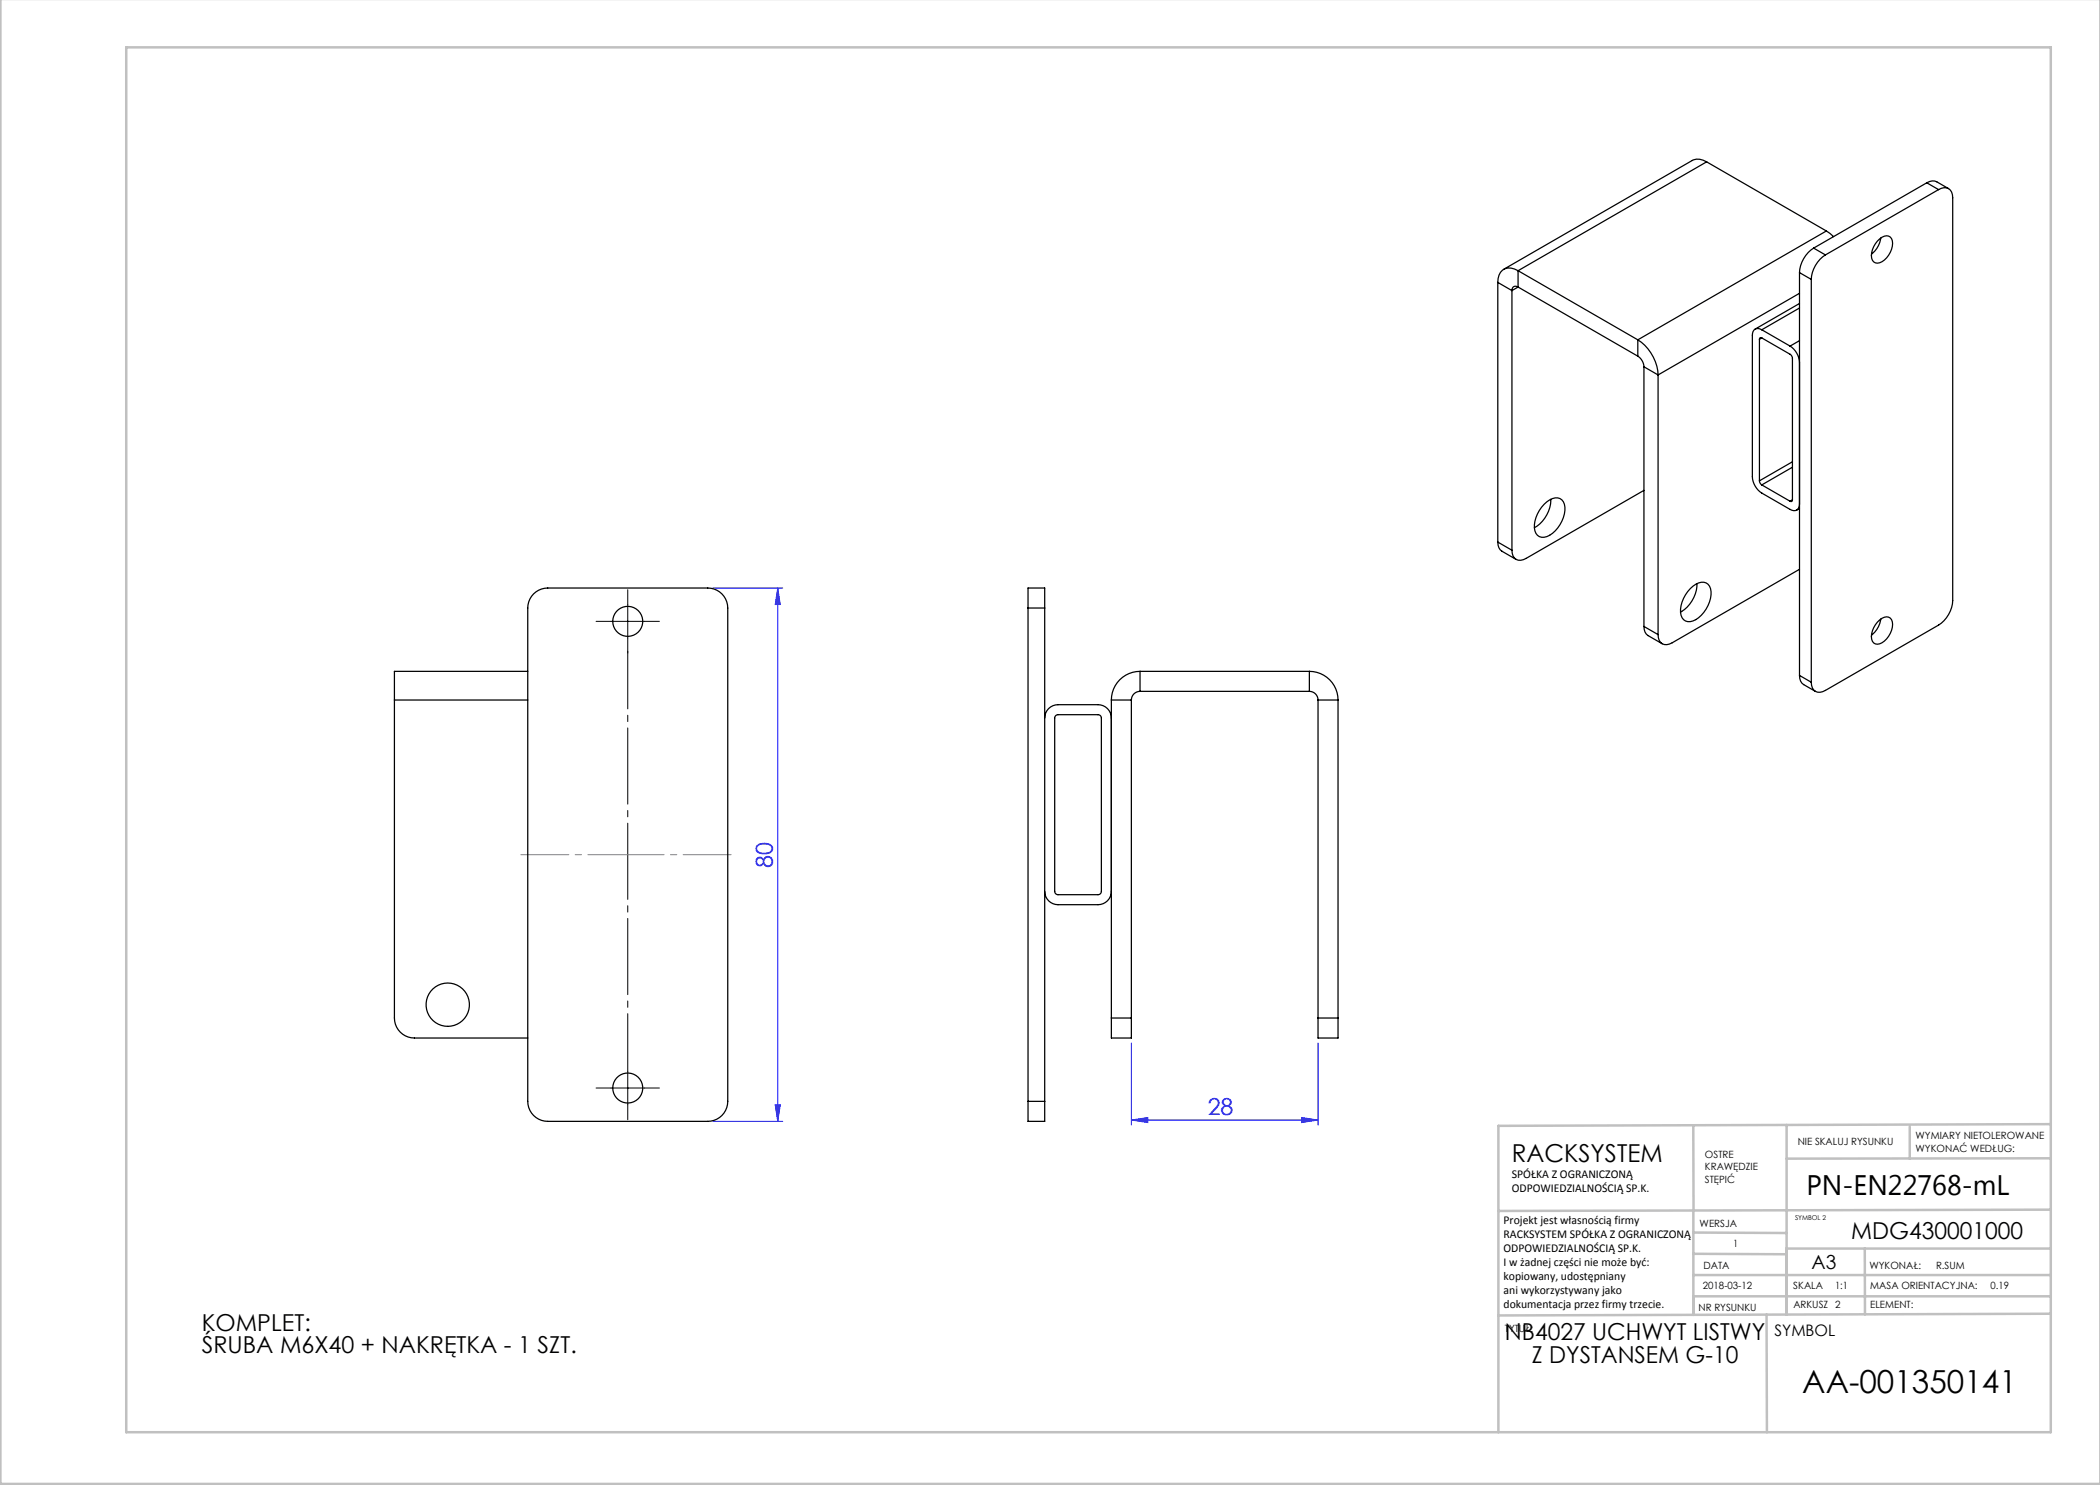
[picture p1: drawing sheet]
<svg xmlns="http://www.w3.org/2000/svg" width="420mm" height="297mm" viewBox="0 0 420 297" stroke-linecap="round" stroke-linejoin="round" font-family="sans-serif">
<path d="M142.5 117.6h14M155.5 117.6v106.7M155.5 117.6l.6 3.3h-1.1zM226.3 208.6v16.4M263.6 208.6v16.4M142.5 224.3h14M155 221h1.1l-.6 3.3zM226.3 224l3.3-.5v1zM226.3 224h37.3M260.3 223.5l3.3 .5-3.3 .5z" fill="none" stroke="#00f" stroke-width=".2"/>
<path d="M122.2 124.3h-3M125.5 120.9v-3M125.5 127.6v3M128.9 124.3h3M122.2 217.6h-3M128.9 217.6h3M125.5 220.9v3" fill="none" stroke="#000" stroke-width=".2" stroke-dasharray="15.2 1.3 1.3 1.3"/>
<path d="M125.5 214.3v-84.1" fill="none" stroke="#000" stroke-width=".2" stroke-dasharray="15.2 1.3 1.3 1.3" stroke-dashoffset="3.7"/>
<path d="M122.2 124.3h6.7M125.5 120.9v6.7M122.2 217.6h6.7M125.5 214.3v6.6" fill="none" stroke="#000" stroke-width=".2"/>
<path d="M146.2 170.9h-42" fill="none" stroke="#808080" stroke-width=".2" stroke-dasharray="15.2 1.3 1.3 1.3" stroke-dashoffset="5.6"/>
<g fill="none" stroke="#c0c0c0" stroke-width=".5">
<path d="M.1 -.1v296.9h419.9M25.2 9.5h385v276.9h-385zM338.7 225.2v16.9M357.3 225v37.9M382 225.4v6.3M410.1 224.8l-110.4 .4v61.2M410.1 231.7h-52.8M338.7 259.3h71.5M338.7 255h71.5M338.7 250.8l18.6 .1M338.7 246.5l18.6 .1M338.7 242.1v20.9"/>
<path d="M373 249.7v13.2M410.1 241.9l-110.4 .3M410.2 249.7h-52.9v13.2M353.3 262.9l.1 23.5M410.2 262.7l-110.5 .4"/>
</g>
<g fill="#00f">
<path d="M226.3 224l3.3-.5v1zM260.3 223.5l3.3 .5-3.3 .5z"/>
<path d="M155.5 117.6l.6 3.3h-1.1zM155 221h1.1l-.6 3.3z"/>
</g>
<g fill="none" stroke="#000" stroke-width=".25">
<path d="M341.3 32.4a2.93 2.93 0 0 0-2.8-.3l-37.8 21.8M341.3 32.4l-37.7 21.7M341.3 32.4l24 13.8M385.4 36.6a2 2 0 0 1 2-.2l2.3 1.3M385.4 36.6l2.3 1.3M385.4 36.6l-22.7 13M387.7 37.9a1.72 1.72 0 0 1 2-.2 1.72 1.72 0 0 1 .8 1.9v80.5a6.3 6.3 0 0 1-2.8 4.9l-22.6 13.1a1.72 1.72 0 0 1-2 .2 1.72 1.72 0 0 1-.8-1.9M387.7 37.9l-22.6 13.1M299.6 56.5l2.8 1.6M299.6 56.5v51.9M302.4 58.1v51.9M303.6 54.1a2.43 2.43 0 0 0-3.8 .9l-.2 1.5"/>
<path d="M303.6 57.4a.75 .75 0 0 0-.9-.1 .75 .75 0 0 0-.3 .8M303.6 54.1v3.3M303.6 54.1l24 13.9M303.6 57.4l24 13.8M303.6 57.4l-1.2 .7M359.9 54.5v80.6M359.9 54.5l2.4 1.4M359.9 58.7l-28.3 16.3M362.3 55.9v80.5M362.7 49.6a6.3 6.3 0 0 0-2.8 4.9M362.7 49.6l2.4 1.4M365.1 51a6.3 6.3 0 0 0-2.8 4.9"/>
<path d="M365.3 46.2l1.4 1.1M365.3 46.2l-37.7 21.8M375.5 48.2a1.96 1.96 0 0 1 2.6-.8 2.69 2.69 0 0 1 0 3.1 3.2 3.2 0 0 1-3 2.1 1.96 1.96 0 0 1-.6-2.7zM376.1 47.6v.3a4.9 4.9 0 0 1-1.8 2.9M327.6 68a8.9 8.9 0 0 1 4 7M327.6 71.2a2.71 2.71 0 0 1 1.2 2.2M327.6 68v3.2M328.8 73.4l2.8 1.6M328.8 73.4v51.9M331.6 75v51.9M351.9 67.9v28.3M352.4 66a1.15 1.15 0 0 0-1.4-.2 1.15 1.15 0 0 0-.5 1.2v28.4a4.2 4.2 0 0 0 1.9 3.2l5.6 3.3a1.15 1.15 0 0 0 1.3 .1 1.15 1.15 0 0 0 .6-1.2"/>
<path d="M352.4 67.6a.29 .29 0 0 0-.4 0 .29 .29 0 0 0-.1 .3M352.4 67.6l5.6 3.3 .5 .7v28.4M352.4 66l5.6 3.2M352.4 67.6l-.5 .3M358 69.2a4.2 4.2 0 0 1 1.9 3.3M359.9 60.7l-8.9 5.1M359.9 68.1l-1.9 1.1M359.9 61.6l-7.5 4.4M310.2 99.9a6.6 6.6 0 0 1-3.3 5.6M328.8 98.1l-23.6 13.6a1.72 1.72 0 0 1-2 .2 1.72 1.72 0 0 1-.8-1.9M351.9 96.2l.1 .4 .4 .4M352.4 97l5.6 3.2"/>
<path d="M358.5 100a.29 .29 0 0 1-.2 .3 .29 .29 0 0 1-.3-.1M358.5 92.4l-6.6 3.8M358.5 100l-.5 .2M358.5 93.4l-6.1 3.6M106.7 118.8a4 4 0 0 1 2.9-1.2h31.9a4 4 0 0 1 4 4v98.7a4 4 0 0 1-4 4h-31.9a4 4 0 0 1-4.1-4v-98.7a4 4 0 0 1 1.2-2.8zM299.6 108.4a2 2 0 0 0 .8 1.8l2.8 1.7M299.6 108.4l2.8 1.6M308.8 100.9a3 3 0 0 1 3.2-1.2 2.61 2.61 0 0 1 .9 3.1 6.1 6.1 0 0 1-4.1 4.7 1.73 1.73 0 0 1-1.9-1.9 6.5 6.5 0 0 1 1.9-4.7zM338.1 117.7a2.99 2.99 0 0 1 3.1-1.1 2.61 2.61 0 0 1 .9 3.1 6.1 6.1 0 0 1-4 4.6 1.73 1.73 0 0 1-2-1.8 6.5 6.5 0 0 1 2-4.8zM339.4 116.7a6.6 6.6 0 0 1-3.3 5.7M359.9 113.9l-25.5 14.7a1.72 1.72 0 0 1-2 .2 1.72 1.72 0 0 1-.8-1.9M359.9 101.7l-.6 .3"/>
<path d="M105.5 134.3h-26.6v5.7M205.6 121.6v-4h3.3v4M205.6 121.6v98.7M205.6 121.6h3.3M208.9 121.6v98.7M228 134.3a5.7 5.7 0 0 0-5.7 5.7M228 138.3a1.73 1.73 0 0 0-1.7 1.7M228 134.3h33.9M228 134.3v4M228 138.3h33.9M261.9 138.3a1.73 1.73 0 0 1 1.7 1.7M261.9 134.3a5.7 5.7 0 0 1 5.7 5.7"/>
<path d="M261.9 134.3v4M328.8 125.3a2 2 0 0 0 .8 1.8l2.8 1.7M328.8 125.3l2.8 1.6M359.9 135.1a2 2 0 0 0 .8 1.8l2.4 1.4M359.9 135.1l2.4 1.3M375.5 124.4a1.96 1.96 0 0 1 2.6-.8 2.69 2.69 0 0 1 0 3.1 3.2 3.2 0 0 1-3 2.1 1.96 1.96 0 0 1-.6-2.7zM376.1 123.8v.3a4.9 4.9 0 0 1-1.8 2.9M78.9 140v63.6a4 4 0 0 0 4 4h22.6M78.9 140h26.6M208.9 143.6a2.67 2.67 0 0 1 2.7-2.7h8a2.67 2.67 0 0 1 2.7 2.7M211.1 143.1l.5-.2h8a.67 .67 0 0 1 .7 .7v34.7a.67 .67 0 0 1-.7 .6h-8a.67 .67 0 0 1-.7-.6v-34.7zM222.3 140h4"/>
<path d="M222.3 140v63.6M226.3 140v63.6M263.6 140h4M263.6 140v63.6M267.6 140v63.6M208.9 178.3a2.67 2.67 0 0 0 2.7 2.6h8a2.67 2.67 0 0 0 2.7-2.6M222.3 203.6v4h4v-4M222.3 203.6h4M263.6 203.6v4h4v-4M263.6 203.6h4M205.6 220.3v4h3.3v-4M205.6 220.3h3.3"/>
<circle cx="125.5" cy="124.3" r="3"/>
<circle cx="89.5" cy="200.9" r="4.3"/>
<circle cx="125.5" cy="217.6" r="3"/>
</g>
<text font-size="6.3" x="360.5" y="278.5">AA-001350141</text>
<text font-size="5.6" x="361.3" y="239.1">PN-EN22768-mL</text>
<text font-size="4.9" x="302.4" y="232.4">RACKSYSTEM</text>
<g font-size="4.7" fill="#00f">
<text x="154.5" y="173.5" transform="rotate(-90 154.5 173.5)">80</text>
<text x="241.5" y="223">28</text>
</g>
<g font-size="4.7">
<text x="370.2" y="247.8">MDG430001000</text>
<text x="40.4" y="266.1">KOMPLET:</text>
<text x="301" y="268.1">NB4027 UCHWYT LISTWY</text>
<text x="40.4" y="270.7">ŚRUBA M6X40 + NAKRĘTKA - 1 SZT.</text>
<text x="306.4" y="272.6">Z DYSTANSEM G-10</text>
</g>
<text font-size="3.9" x="362.3" y="253.8">A3</text>
<text font-size="3.2" x="354.9" y="267.2">SYMBOL</text>
<g font-size="2.4">
<text x="302.4" y="235.6">SPÓŁKA Z OGRANICZONĄ</text>
<text x="302.4" y="238.4">ODPOWIEDZIALNOŚCIĄ SP.K.</text>
<text x="300.7" y="244.7">Projekt jest własnością firmy</text>
<text x="300.7" y="247.5">RACKSYSTEM SPÓŁKA Z OGRANICZONĄ</text>
<text x="300.7" y="250.3">ODPOWIEDZIALNOŚCIĄ SP.K.</text>
<text x="300.7" y="253.1">I w żadnej części nie może być:</text>
<text x="300.7" y="256">kopiowany, udostępniany</text>
<text x="300.7" y="258.8">ani wykorzystywany jako</text>
<text x="300.7" y="261.6">dokumentacja przez firmy trzecie.</text>
</g>
<g font-size="2">
<text x="383.1" y="227.9">WYMIARY NIETOLEROWANE</text>
<text x="341" y="231.6">OSTRE</text>
<text x="359.5" y="228.9">NIE SKALUJ RYSUNKU</text>
<text x="383.1" y="230.4">WYKONAĆ WEDŁUG:</text>
<text x="341" y="234.1">KRAWĘDZIE</text>
<text x="341" y="236.6">STĘPIĆ</text>
<text x="339.9" y="245.4">WERSJA</text>
<text x="346.6" y="249.5">1</text>
<text x="340.6" y="257.7">2018-03-12</text>
<text x="340.7" y="253.8">DATA</text>
<text x="358.7" y="257.7">SKALA</text>
<text x="367" y="257.7">1:1</text>
<text x="373.9" y="253.8">WYKONAŁ:</text>
<text x="374.1" y="257.7">MASA ORIENTACYJNA:</text>
<text x="387.2" y="253.8">R.SUM</text>
<text x="398.1" y="257.7">0.19</text>
<text x="339.7" y="262.3">NR RYSUNKU</text>
<text x="358.7" y="261.7">ARKUSZ 2</text>
<text x="374.1" y="261.7">ELEMENT:</text>
<text x="301" y="266.4">TYTUŁ:</text>
</g>
<text font-size="1.3" x="359" y="244">SYMBOL 2</text>
</svg>
